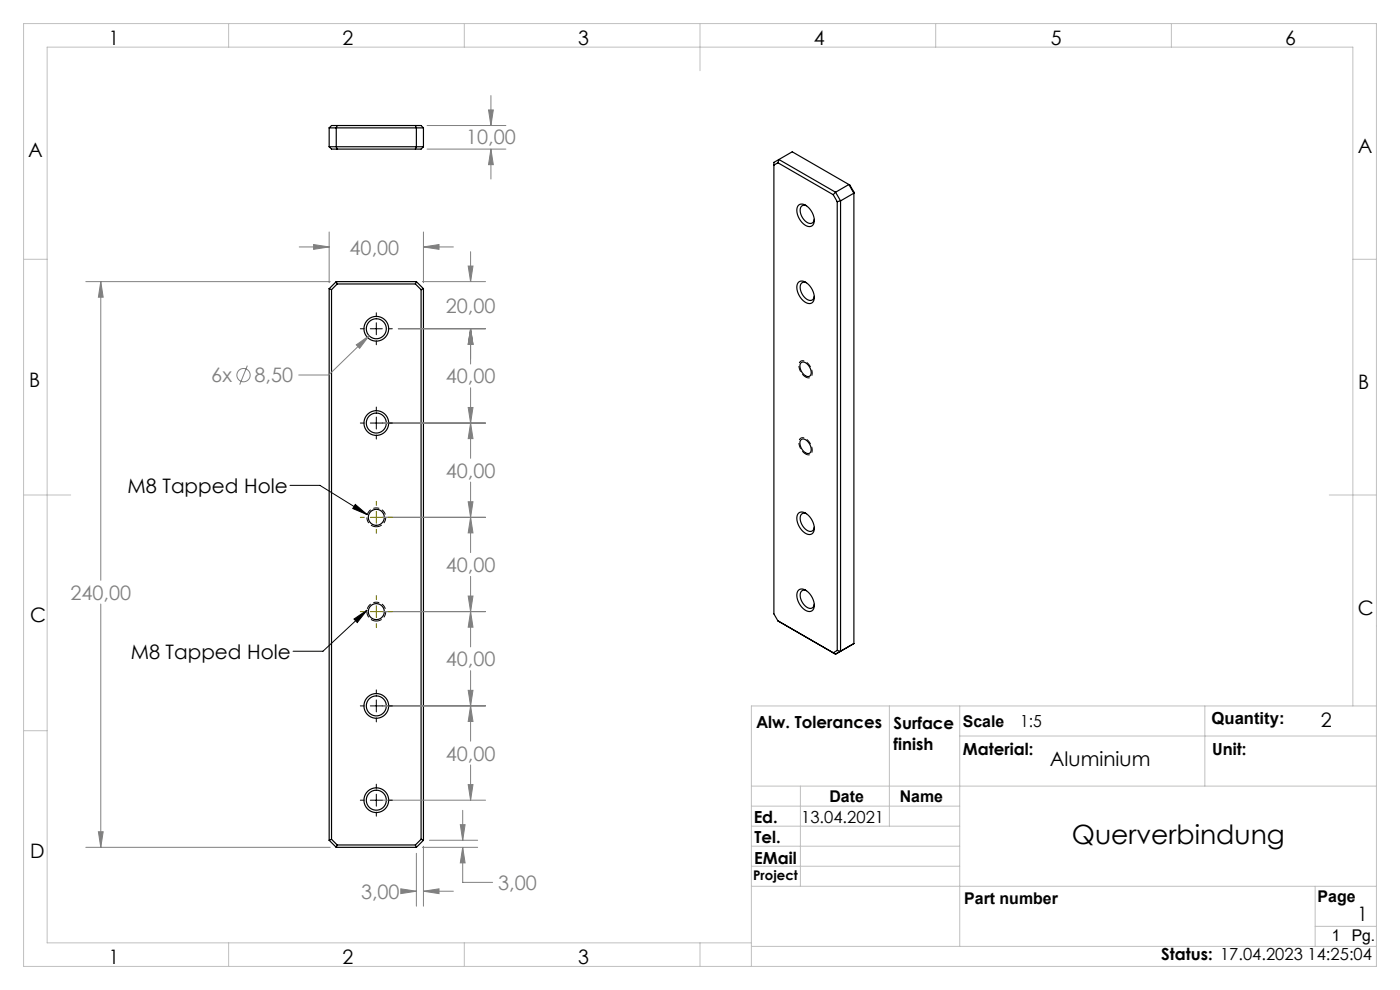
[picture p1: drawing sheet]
<svg xmlns="http://www.w3.org/2000/svg" width="297mm" height="210mm" viewBox="0 0 297 210" stroke-linecap="round" stroke-linejoin="round" font-family="sans-serif">
<g fill="none" stroke="#000" stroke-width=".25">
<path d="M69.8 27.1v4M69.8 27.1h20M69.8 27.1l.5-.5h19l.5 .5M69.8 31.1h20M69.8 31.1l.5 .5h19l.5-.5M71.5 26.6l-.2 .5v4l.2 .5M88.1 26.6l.2 .5v4l-.2 .5M89.8 27.1v4M165 34.5l-.8 .5M165 34.5l11.8 6.8M165.2 33.8l-1 .6v95.8l.8 1.5 12.3 7.1 2.8-1.7M165.2 33.8l12.1 7"/>
<path d="M165.2 33.8l-.2 .7M165.2 33.8l2.9-1.6 12.2 7.1 .8 1.4v95.8l-2.8 1.6M71.3 59.7l-1.5 1.5M71.3 59.7l.2 .5M71.3 59.7h17M88.3 59.7l-.2 .5M88.3 59.7l1.5 1.5M169.4 59.8a1.82 1.82 0 0 1 2.4 .9 2.67 2.67 0 0 1 .4 3.6 2.07 2.07 0 0 1-2.4-1.2 2.82 2.82 0 0 1-.4-3.3zM169.4 43.5a1.82 1.82 0 0 1 2.4 .9 2.67 2.67 0 0 1 .4 3.5 2.07 2.07 0 0 1-2.4-1.1 2.82 2.82 0 0 1-.4-3.3zM171.1 43.6a.91 .91 0 0 0-1 .1 .91 .91 0 0 0-.4 1 2.88 2.88 0 0 0 2.3 2.7 .84 .84 0 0 0 .7-.9M171.1 60a.91 .91 0 0 0-1 0 .91 .91 0 0 0-.4 1 2.88 2.88 0 0 0 2.3 2.7 .84 .84 0 0 0 .7-.8M176.8 41.3l.8 1.5"/>
<path d="M177.3 40.8l-.5 .5M177.3 40.8l1 1.8M177.3 40.8l2.8-1.7 1 1.9-2.8 1.6M177.6 42.8v95.2M178.3 42.6l-.7 .2M178.3 42.6v95.5M69.8 61.2v117M69.8 61.2l.5 .2M70.3 61.4v116.6M71.5 60.2l-1.2 1.2M71.5 60.2h16.6M88.1 60.2l1.2 1.2"/>
<path d="M89.3 61.4v116.6M89.8 61.2l-.5 .2M89.8 61.2v117M170 76.9a1.48 1.48 0 0 1 1.8 1.1l.3 .7a.83 .83 0 0 1-.4 1.1 .83 .83 0 0 1-1.1-.3 2.11 2.11 0 0 1-.6-2.6zM170 93.3a1.48 1.48 0 0 1 1.8 1l.3 .7a.83 .83 0 0 1-.4 1.1 .83 .83 0 0 1-1.1-.2 2.11 2.11 0 0 1-.6-2.6zM169.4 108.8a1.82 1.82 0 0 1 2.4 .9 2.67 2.67 0 0 1 .4 3.6 2.07 2.07 0 0 1-2.4-1.2 2.82 2.82 0 0 1-.4-3.3zM171.1 109a.91 .91 0 0 0-1 0 .91 .91 0 0 0-.4 1 2.88 2.88 0 0 0 2.3 2.7 .84 .84 0 0 0 .7-.9M169.4 125.2a1.82 1.82 0 0 1 2.4 .8 2.67 2.67 0 0 1 .4 3.6 2.07 2.07 0 0 1-2.4-1.2 2.82 2.82 0 0 1-.4-3.2zM171.1 125.3a.91 .91 0 0 0-1 .1 .91 .91 0 0 0-.4 .9 2.88 2.88 0 0 0 2.3 2.8 .84 .84 0 0 0 .7-.9M177.6 138l-.8 .5M177.6 138l.7 .1M69.8 178.2l1.5 1.5"/>
<path d="M70.3 178l1.2 1.2M70.3 178l-.5 .2M71.3 179.7h17M71.5 179.2h16.6M71.5 179.2l-.2 .5M88.1 179.2l.2 .5M89.3 178l-1.2 1.2M89.3 178l.5 .2M89.8 178.2l-1.5 1.5"/>
<circle cx="79.8" cy="69.7" r="2.12"/>
<circle cx="79.8" cy="69.7" r="2.63"/>
<circle cx="79.8" cy="89.7" r="2.12"/>
<circle cx="79.8" cy="89.7" r="2.62"/>
<circle cx="79.8" cy="109.7" r="1.7"/>
<circle cx="79.8" cy="129.7" r="1.7"/>
<circle cx="79.8" cy="149.7" r="2.13"/>
<circle cx="79.8" cy="149.7" r="2.62"/>
<circle cx="79.8" cy="169.7" r="2.13"/>
<circle cx="79.8" cy="169.7" r="2.62"/>
</g>
<g fill="none" stroke="#808080" stroke-width=".21">
<path d="M90.6 26.6h16.7M90.6 31.6h16.7M103.6 23.3h1.1l-.6 3.3zM104.1 20.3v6.3M104.1 31.6v6.4M104.1 31.6l.6 3.3h-1.1zM18.2 59.7h51.9M21.4 59.7v63.4M21.4 59.7l.5 3.3h-1zM63.5 52.4h6.3M66.5 51.9l3.3 .5-3.3 .5zM69.8 49.2v10.8"/>
<path d="M89.6 59.7h13.4M89.8 49.2v10.8M89.8 52.4h6.4M89.8 52.4l3.3-.5v1zM99.3 56.4h1l-.5 3.3zM99.8 53.4v6.3M52.5 77.6l-1.6 4M75.6 73.2l2.7-2-2 2.7zM78.3 71.2l-8.6 8.3h-6.3M84.5 69.7h18.5M99.8 69.7v7.5M99.8 69.7l.5 3.3h-1z"/>
<path d="M81.1 89.7h21.9M99.3 86.4h1l-.5 3.3zM99.8 82.3v14.9M99.8 89.7l.5 3.3h-1zM81.1 109.7h21.9M99.3 106.4h1l-.5 3.3zM99.8 102.3v14.9M99.8 109.7l.5 3.3h-1zM21.4 128.1v51.6M81.1 129.7h21.9M99.3 126.4h1l-.5 3.3zM99.8 122.3v14.9"/>
<path d="M99.8 129.7l.5 3.3h-1zM81.1 149.7h21.9M99.3 146.4h1l-.5 3.3zM99.8 142.3v14.9M99.8 149.7l.5 3.3h-1zM18.2 179.7h51.9M20.9 176.4h1l-.5 3.3zM81.1 169.7h21.9M89.6 179.7h11.7M89.8 179.5v12.7M91.1 178.2h10.2M97.6 174.9h1.1l-.5 3.3z"/>
<path d="M98.2 179.7v7.5h6.3M98.2 171.9v6.3M98.2 179.7l.5 3.3h-1.1zM99.3 166.4h1l-.5 3.3zM99.8 162.3v7.4M85 188.5l3.3 .5-3.3 .6zM86 189h2.3M88.3 181v11.2M89.8 189h6.4M89.8 189l3.3-.5v1.1z"/>
<circle cx="51.7" cy="79.6" r="1.41"/>
</g>
<path d="M79.8 111.7a2 2 0 0 1-1.7-2.9 2 2 0 0 1 3.4-.2 2 2 0 0 1-1.5 3.1h-.2M79.8 131.7a2 2 0 0 1-1.7-2.9 2 2 0 0 1 3.4-.2 2 2 0 0 1-1.5 3.1h-.2" fill="none" stroke="#000" stroke-width=".21" stroke-dasharray="1.3 .6" stroke-dashoffset=".1" stroke-linecap="butt"/>
<path d="M170.9 80a2.54 2.54 0 0 1-1.1-3.3 1.73 1.73 0 0 1 2.2 1.3 1.37 1.37 0 0 1-.4 2.2l-.7-.2M170.9 96.3a2.54 2.54 0 0 1-1.1-3.3 1.73 1.73 0 0 1 2.2 1.3 1.37 1.37 0 0 1-.4 2.2l-.7-.2" fill="none" stroke="#000" stroke-width=".21" stroke-dasharray="1.3 .6" stroke-dashoffset=".4" stroke-linecap="butt"/>
<g fill="none" stroke="#000" stroke-width=".21">
<path d="M76.4 69.7h.9M78.6 69.7h2.5M79.8 66.3v.9M79.8 68.5v2.5M79.8 72.3v.8M82.4 69.7h.8M76.4 89.7h.9M78.6 89.7h2.5M79.8 86.3v.9M79.8 88.5v2.5M79.8 92.3v.8M82.4 89.7h.8"/>
<path d="M61.5 103h6.4l10 6.2M75.4 107l2.5 2.2-3.1-1.3zM75.1 131.3l2.8-1.9-2.1 2.7zM77.9 129.4l-9.4 8.7h-6.3M76.4 149.7h.9M78.6 149.7h2.5M79.8 146.3v.9M79.8 148.5v2.5M79.8 152.3v.8M82.4 149.7h.8M76.4 169.7h.9M78.6 169.7h2.5"/>
<path d="M79.8 166.3v.9M79.8 168.5v2.5M79.8 172.3v.8M82.4 169.7h.8"/>
</g>
<g fill="none" stroke="#c0c0c0" stroke-width=".21">
<path d="M5 5h287v200h-287zM48.5 5v5M98.5 5v5M148.5 5v10M198.5 5v5M248.5 5v5M5 55h5M287 55h5M5 105h10M282 105h10M5 155h5M188.7 149.8v25.5"/>
<path d="M203.6 149.8v51M203.6 156.1h88.4M255.6 149.8v17M287 149.8v-139.8h-277v190h149.4M292 149.8h-132.6v55.2M159.4 166.8h132.6M159.4 179.5h44.2M159.4 175.3h44.2M159.4 171h44.2M169.8 166.8v21.2M159.4 183.8h44.2M159.4 188h132.6"/>
<path d="M279 188v12.8M279 196.5h13M48.5 200v5M98.5 200v5M148.5 200v5M159.4 200.8h132.6"/>
</g>
<path d="M76.4 109.7h.9M78.6 109.7h2.5M79.8 106.3v.9M79.8 108.5v2.5M79.8 112.3v.8M82.4 109.7h.8M76.4 129.7h.9M78.6 129.7h2.5M79.8 126.3v.9M79.8 128.5v2.5M79.8 132.3v.8M82.4 129.7h.8" fill="none" stroke="#808000" stroke-width=".21"/>
<path d="M21.4 59.7l.5 3.3h-1zM20.9 176.4h1l-.5 3.3zM66.5 51.9l3.3 .5-3.3 .5zM89.8 52.4l3.3-.5v1zM75.6 73.2l.7 .7 2-2.7zM97.6 174.9h1.1l-.5 3.3zM98.2 179.7l.5 3.3h-1.1zM89.8 189l3.3-.5v1.1zM85 188.5l3.3 .5-3.3 .6zM99.3 56.4h1l-.5 3.3zM99.8 69.7l.5 3.3h-1zM99.8 69.7l.5 3.3h-1zM99.3 86.4h1l-.5 3.3zM99.8 89.7l.5 3.3h-1zM99.3 106.4h1l-.5 3.3zM99.8 109.7l.5 3.3h-1zM99.3 126.4h1l-.5 3.3zM99.8 129.7l.5 3.3h-1zM99.3 146.4h1l-.5 3.3zM99.8 149.7l.5 3.3h-1zM99.3 166.4h1l-.5 3.3zM103.6 23.3h1.1l-.6 3.3zM104.1 31.6l.6 3.3h-1.1z" fill="#808080"/>
<path d="M75.4 107l2.5 2.2-3.1-1.3zM75.1 131.3l2.8-1.9-2.1 2.7z" fill="#000"/>
<text font-size="5.6" x="227.4" y="178.9">Querverbindung</text>
<g font-size="4.2">
<text x="23.1" y="9.5">1</text>
<text x="72.7" y="9.5">2</text>
<text x="122.7" y="9.5">3</text>
<text x="172.7" y="9.5">4</text>
<text x="222.9" y="9.6">5</text>
<text x="272.7" y="9.5">6</text>
<text x="6" y="33.2">A</text>
<text x="288" y="32.5">A</text>
<text x="6.2" y="82">B</text>
<text x="288.1" y="82.4">B</text>
<text x="27.1" y="104.6">M8 Tapped Hole</text>
<text x="288" y="130.5">C</text>
<text x="6.4" y="132">C</text>
<text x="27.7" y="139.7">M8 Tapped Hole</text>
<text x="280.2" y="154.2">2</text>
<text x="222.7" y="162.5">Aluminium</text>
<text x="6.4" y="182">D</text>
<text x="288" y="195.3">1</text>
<text x="23.1" y="204.5">1</text>
<text x="72.7" y="204.5">2</text>
<text x="122.7" y="204.5">3</text>
</g>
<g font-size="4.2" fill="#808080">
<text x="98.9" y="30.6">10,00</text>
<text x="74.2" y="54">40,00</text>
<text x="94.6" y="66.3">20,00</text>
<text x="44.8" y="81.1">6x</text>
<text x="54" y="81.1">8,50</text>
<text x="94.6" y="81.3">40,00</text>
<text x="94.6" y="101.3">40,00</text>
<text x="94.6" y="121.3">40,00</text>
<text x="14.9" y="127.2">240,00</text>
<text x="94.6" y="141.3">40,00</text>
<text x="94.6" y="161.3">40,00</text>
<text x="76.6" y="190.7">3,00</text>
<text x="105.7" y="188.8">3,00</text>
</g>
<g font-size="3.5">
<text x="160.4" y="154.4">Alw. Tolerances</text>
<text x="189.5" y="154.6">Surface</text>
<text x="216.4" y="154.3">1:5</text>
<text x="257" y="153.5">Quantity:</text>
<text x="189.5" y="159.1">finish</text>
<text x="204.3" y="160.3">Material:</text>
<text x="257.2" y="160.1">Unit:</text>
<text x="159.9" y="174.6">Ed.</text>
<text x="160.1" y="178.7">Tel.</text>
<text x="170" y="174.6">13.04.2021</text>
<text x="160" y="183.2">EMail</text>
<text x="246.4" y="203.6">Status: 17.04.2023 14:25:04</text>
</g>
<g font-size="3.4">
<text x="204.3" y="154.3">Scale</text>
<text x="176" y="170.1">Date</text>
<text x="190.9" y="170.1">Name</text>
<text x="204.6" y="191.8">Part number</text>
<text x="279.5" y="191.3">Page</text>
<text x="282.6" y="199.6">1</text>
<text x="286.8" y="199.6">Pg.</text>
</g>
<text font-size="2.8" x="159.8" y="186.7">Project</text>
</svg>
